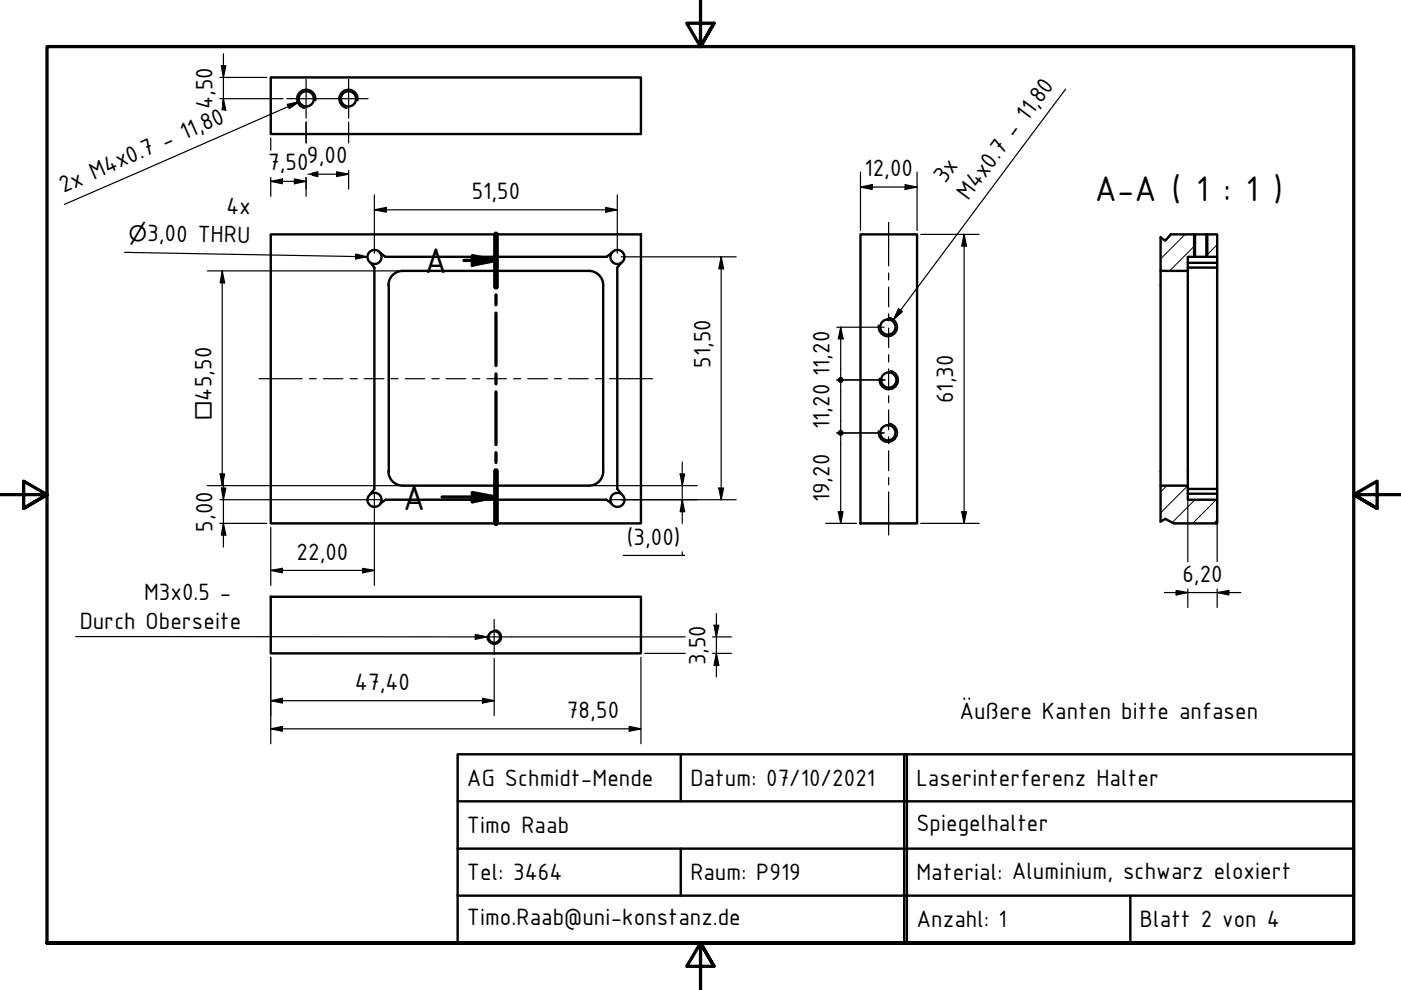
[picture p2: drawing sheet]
<svg xmlns="http://www.w3.org/2000/svg" width="297mm" height="210mm" viewBox="0 0 297 210" stroke-linecap="round" stroke-linejoin="round" font-family="sans-serif">
<!-- layer: Hatch (ISO) -->
<path d="M246.1 50.4h.1M251.3 49.7l-5.2 5.2M253.4 52l-5.4 5.4M255.8 49.7h.1M258.1 51.9l-2.3 2.3M247.4 103l-1.3 1.3M251.8 103l-5.7 5.7M253.4 106l-4.9 4.8M257.9 106l-5 5M258.1 110.2l-.7 .8" fill="none" stroke="#000" stroke-width=".21"/>
<!-- layer: Visible (ISO) -->
<g fill="none" stroke="#000" stroke-width=".51">
<path d="M57.4 16.4h78.5v12h-78.5zM57.4 49.7h78.5v61.3h-78.5zM78.6 55.7l.8 1v47l-.8 1M80.7 53.7l1 .8h46.9l1-.8M131.7 55.7l-.8 1v47l.8 1M182.4 49.7h12v61.3h-12zM246.1 57.4v45.6M248.2 49.7h5.2M251.8 55.7h6.3v1h-6.3M251.8 57.4v45.6M253.4 54.5h2.4M255.8 49.7h2.3v4.8h-2.3z"/>
<path d="M255.8 49.7h-2.4v4.8h-1.6v2.9h-5.7v-7.1M258.1 54.5v1.2M258.1 56.7v47M82.4 60.5a3 3 0 0 1 3-3.1h39.5a3 3 0 0 1 3 3.1v39.5a3 3 0 0 1-3 3h-39.5a3 3 0 0 1-3-3M82.4 60.5v39.5M80.7 106.7l1-.7h46.9l1 .7M246.1 110.6v-7.6h5.7v3h6.3v4.8M248.9 111h9M251.8 103.7h6.3v1h-6.3M258.1 104.7v1.3M57.4 126.5h78.5v12h-78.5z"/>
<circle cx="64.9" cy="21" r="1.62"/>
<circle cx="73.9" cy="21" r="1.62"/>
<circle cx="79.4" cy="54.5" r="1.49"/>
<circle cx="130.9" cy="54.5" r="1.49"/>
<circle cx="188.2" cy="69.3" r="1.62"/>
<circle cx="188.2" cy="91.8" r="1.62"/>
<circle cx="188.4" cy="80.6" r="1.62"/>
<circle cx="79.4" cy="106" r="1.49"/>
<circle cx="130.9" cy="106" r="1.49"/>
<circle cx="104.8" cy="135.1" r="1.24"/>
</g>
<!-- layer: Visible Narrow (ISO) -->
<path d="M66.9 21.3a2 2 0 0 0-1.6-2.3 2 2 0 0 0-2.3 1.6 2 2 0 0 0 1.6 2.3M75.9 21.3a2 2 0 0 0-1.7-2.3 2 2 0 0 0-2.3 1.6 2 2 0 0 0 1.6 2.3M253.1 49.7v4.8M256 49.7v4.8M188.6 67.4a2 2 0 0 1 1.6 2.3 2 2 0 0 1-2.3 1.6 2 2 0 0 1-1.6-2.3M188.8 78.6a2 2 0 0 1 1.6 2.3 2 2 0 0 1-2.3 1.7 2 2 0 0 1-1.6-2.4M188.6 89.8a2 2 0 0 1 1.6 2.3 2 2 0 0 1-2.3 1.6 2 2 0 0 1-1.6-2.3M105.1 133.6a1.49 1.49 0 0 1 1.2 1.7 1.49 1.49 0 0 1-1.8 1.2 1.49 1.49 0 0 1-1.2-1.7" fill="none" stroke="#000" stroke-width=".38"/>
<!-- layer: Break Line (ISO) -->
<path d="M248.2 49.7l-1.1 1.3-1-.7M246.1 110.6l1-.6 1.8 1M258.1 110.8l-.2 .2" fill="none" stroke="#000" stroke-width=".51"/>
<!-- layer: Section Line (ISO) -->
<path d="M98.4 55.2h6.8M100.1 54.2l5.1 1-5.1 1zM105.2 49.7v11.1M105.2 62.5v2.1M105.2 66.4v11.1M105.2 79.3v2.1M105.2 83.1v11.2M105.2 96v2.1M105.2 99.9v11.1M93.7 105.4h11.5M100.1 104.4l5.1 1-5.1 1z" fill="none" stroke="#000" stroke-width=".7"/>
<path d="M105.2 49.7v11.1M105.2 99.9v11.1" fill="none" stroke="#000" stroke-width="1.2"/>
<g fill="#000">
<path d="M100.1 54.2l5.1 1-5.1 1z" fill-rule="evenodd"/>
<path d="M100.1 104.4l5.1 1-5.1 1z" fill-rule="evenodd"/>
</g>
<!-- layer: Border (ISO) -->
<path d="M148.5 -.1v10l-2.9-5h5.8l-2.9 5 2.9-5M0 104.9h10l-5-2.9v5.8l5-2.9-5 2.9M297 104.9h-10l5-2.9v5.8l-5-2.9 5 2.9M10 199.9v-190h277v190h-277h277M151.4 204.9l-2.9-5 2.9 5h-5.8l2.9-5v10" fill="none" stroke="#000" stroke-width=".7"/>
<!-- layer: Title (ISO) -->
<path d="M97 159.9h190v40h-190zM144.3 159.9v10M191.7 159.9v40M192.3 159.9v40M97 179.9h190M97 169.9h190M144.3 179.9v10M97 189.9h190M239.6 189.9v10" fill="none" stroke="#000" stroke-width=".51"/>
<!-- layer: Dimension (ISO) -->
<g fill="none" stroke="#000" stroke-width=".25">
<path d="M46.6 16.4h10M46.9 13.9h1l-.5 2.5zM47.4 11.4v9.5l.5 2.5h-.1M46.6 20.9h13.4M47.2 22.1l.2-1.2v1.7M57.4 38.5l2.5-.6v1.1zM57.4 29.2v2.6M57.4 37.6v4M57.4 38.5h7.5M62.4 37.9l2.5 .6-2.5 .5zM64.9 25.9v4.4M64.9 37.6v4"/>
<path d="M66.2 36.7l1.2-.3v1l-1.2-.2M66.2 36.9h7.7M71.4 36.4l2.5 .5-2.5 .5zM73.9 25.9v4.4M73.9 36.1v4M182.4 39.7l2.5-.5v1zM182.4 39.7h12M182.4 36.5v12.4M191.9 39.2l2.5 .5-2.5 .5zM194.4 36.5v12.4M43.9 57.4h40.7M47.1 57.4l.5 2.6h-.9z"/>
<path d="M47.1 57.4v45.6M79.4 44.5l2.5-.5v1zM79.4 44.5h51.5M79.4 41.3v12.4M128.4 44l2.5 .5-2.5 .5zM130.9 41.3v12.4M131.7 54.5h24.4M152.9 54.5l.5 2.5h-1zM152.9 54.5v51.5M195.2 49.7h12.4M204.4 49.7l.5 2.5h-1zM204.4 49.7v61.3"/>
<path d="M177.4 69.4h10.1M178.2 69.4l.6 2.5h-1.1zM178.2 69.4v10.5M144.7 98v13M177.4 91.8h10.1M177.4 80.6h10.2M178.2 81.2v10M178.2 92.4v18.6M43.9 103h40.7M46.6 111h10M46.6 106h34.3M46.7 100.5h.9l-.5 2.5z"/>
<path d="M46.9 103.5h1l-.5 2.5zM47.4 111l.5 2.4h-1zM47.4 100.9v15.1M57.4 111.8v12.3M79.4 104.5v19.6M125.7 103h22.1M129.4 106h26.7M144.2 100.5h1l-.5 2.5zM144.7 106l.5 2.5h-1zM144.7 117v.8h.4h-13M152.4 103.5h1l-.5 2.5zM175.1 111h6.5"/>
<path d="M177.7 108.5h1.1l-.6 2.5zM195.2 111h12.4M203.9 108.5h1l-.5 2.5zM251.8 100.7v18.4M258.1 104.5v14.6M57.4 120.9l2.5-.4v.9zM57.4 139.4v18.3M57.4 120.9h22M76.9 120.5l2.5 .4-2.5 .5zM104.8 139.6v12.1M108.5 135h36.8M135.9 139.4v18.3"/>
<path d="M136.7 138.5h8.6M151.1 138.5h4M151.1 135h4M151.4 132.6h1l-.5 2.4zM151.9 138.5l.5 2.6h-1zM151.9 130.1v13.4M246.9 125.6h16.2M249.4 125.2l2.4 .4-2.4 .5zM251.8 124.9v3.9M258.1 125.6l2.4-.4v.9zM258.1 124.9v3.9M57.4 154.5l2.5-.5v1z"/>
<path d="M57.4 148.6l2.5-.5v1zM57.4 154.5h78.5M57.4 148.6h47.4M102.3 148.1l2.5 .5-2.5 .5zM133.4 154l2.5 .5-2.5 .5z"/>
</g>
<g fill="#000">
<path d="M46.9 13.9h1l-.5 2.5z" fill-rule="evenodd"/>
<path d="M47.4 20.9l.5 2.5h-1z" fill-rule="evenodd"/>
<path d="M57.4 38.5l2.5-.6v1.1z" fill-rule="evenodd"/>
<path d="M62.4 37.9l2.5 .6-2.5 .5z" fill-rule="evenodd"/>
<path d="M64.9 36.9l2.5-.5v1z" fill-rule="evenodd"/>
<path d="M71.4 36.4l2.5 .5-2.5 .5z" fill-rule="evenodd"/>
<path d="M182.4 39.7l2.5-.5v1z" fill-rule="evenodd"/>
<path d="M47.1 57.4l.5 2.6h-.9z" fill-rule="evenodd"/>
<path d="M79.4 44.5l2.5-.5v1z" fill-rule="evenodd"/>
<path d="M128.4 44l2.5 .5-2.5 .5z" fill-rule="evenodd"/>
<path d="M152.9 54.5l.5 2.5h-1z" fill-rule="evenodd"/>
<path d="M191.9 39.2l2.5 .5-2.5 .5z" fill-rule="evenodd"/>
<path d="M204.4 49.7l.5 2.5h-1z" fill-rule="evenodd"/>
<path d="M178.2 69.4l.6 2.5h-1.1z" fill-rule="evenodd"/>
<path d="M46.7 100.5h.9l-.5 2.5z" fill-rule="evenodd"/>
<path d="M46.9 103.5h1l-.5 2.5z" fill-rule="evenodd"/>
<path d="M47.4 111l.5 2.4h-1z" fill-rule="evenodd"/>
<path d="M144.2 100.5h1l-.5 2.5z" fill-rule="evenodd"/>
<path d="M144.7 106l.5 2.5h-1z" fill-rule="evenodd"/>
<path d="M152.4 103.5h1l-.5 2.5z" fill-rule="evenodd"/>
<path d="M177.7 108.5h1.1l-.6 2.5z" fill-rule="evenodd"/>
<path d="M203.9 108.5h1l-.5 2.5z" fill-rule="evenodd"/>
<path d="M57.4 120.9l2.5-.4v.9z" fill-rule="evenodd"/>
<path d="M76.9 120.5l2.5 .4-2.5 .5z" fill-rule="evenodd"/>
<path d="M151.4 132.6h1l-.5 2.4z" fill-rule="evenodd"/>
<path d="M249.4 125.2l2.4 .4-2.4 .5z" fill-rule="evenodd"/>
<path d="M258.1 125.6l2.4-.4v.9z" fill-rule="evenodd"/>
<path d="M57.4 154.5l2.5-.5v1z" fill-rule="evenodd"/>
<path d="M57.4 148.6l2.5-.5v1z" fill-rule="evenodd"/>
<path d="M102.3 148.1l2.5 .5-2.5 .5z" fill-rule="evenodd"/>
<path d="M133.4 154l2.5 .5-2.5 .5z" fill-rule="evenodd"/>
<path d="M151.9 138.5l.5 2.6h-1z" fill-rule="evenodd"/>
<circle cx="178.2" cy="91.8" r=".63"/>
<circle cx="178.2" cy="80.6" r=".63"/>
<circle cx="178.3" cy="91.7" r=".62"/>
</g>
<!-- layer: Symbol (ISO) -->
<path d="M225.9 18.9l-36.5 48.9M60.9 22.1l2.5-.5-2.1 1.4zM63.4 21.6l-49.7 21.7M26.4 53.5l51.5 1M75.4 53.9l2.5 .6-2.5 .4zM190.5 65.4l.8 .7-1.9 1.7zM16.1 135h87.2M100.8 134.5l2.5 .5-2.5 .5z" fill="none" stroke="#000" stroke-width=".25"/>
<g fill="#000">
<path d="M60.9 22.1l2.5-.5-2.1 1.4z" fill-rule="evenodd"/>
<path d="M75.4 53.9l2.5 .6-2.5 .4z" fill-rule="evenodd"/>
<path d="M190.5 65.4l.8 .7-1.9 1.7z" fill-rule="evenodd"/>
<path d="M100.8 134.5l2.5 .5-2.5 .5z" fill-rule="evenodd"/>
</g>
<!-- layer: Centerline (ISO) -->
<g fill="none" stroke="#000" stroke-width=".25">
<path d="M60.8 20.9h17.2M188.4 47.2v9.2M188.4 57.9v1.4M188.4 60.9v4.2M188.4 66.5v1.5M188.4 69.6v4.1M188.4 75.2v1.5M188.4 78.2v4.2M54.9 80.3h9.2M65.6 80.3h1.5M68.6 80.3h4.1M74.2 80.3h1.6"/>
<path d="M77.2 80.3h4.2M82.9 80.3h1.5M85.9 80.3h4.1M91.6 80.3h1.5M94.6 80.3h4.1M100.2 80.3h1.5M103.3 80.3h4.1M108.9 80.3h1.5M111.9 80.3h4.2M117.5 80.3h1.6M120.6 80.3h4.1M126.2 80.3h1.6"/>
<path d="M129.2 80.3h9.2M188.4 83.9v1.5M188.4 86.9v4.2M188.4 92.6v1.5M188.4 95.6v4.2M188.4 101.3v1.5M188.4 104.3v9.1"/>
</g>
<!-- layer: Center Mark (ISO) -->
<path d="M64.9 16.8v8.3M73.9 16.8v8.3M101.1 135h7.4M104.8 131.4v7.4" fill="none" stroke="#000" stroke-width=".25"/>
<g font-size="8.1">
<text x="232.1" y="42.6">A-A ( 1 : 1 )</text>
<text x="90.1" y="57.9">A</text>
<text x="85.5" y="108">A</text>
</g>
<g font-size="5.4">
<text x="45.1" y="23.1" transform="rotate(-90 45.1 23.1)">4,50</text>
<text x="65.1" y="34.6">9,00</text>
<text x="13.5" y="40.9" transform="rotate(-24 13.5 40.9)">2x M4x0.7 - 11,80</text>
<text x="56.8" y="36.1">7,50</text>
<text x="183.3" y="37.4">12,00</text>
<text x="200.4" y="39" transform="rotate(-53 200.4 39)">3x</text>
<text x="47.9" y="45.3" transform="rotate(1 47.9 45.3)">4x</text>
<text x="100" y="42.1">51,50</text>
<text x="205.3" y="42.7" transform="rotate(-53 205.3 42.7)">M4x0.7 - 11,80</text>
<text x="31.2" y="51.1" transform="rotate(1 31.2 51.1)">3,00 THRU</text>
<text x="150.6" y="77.9" transform="rotate(-90 150.6 77.9)">51,50</text>
<text x="175.9" y="79.8" transform="rotate(-90 175.9 79.8)">11,20</text>
<text x="44.8" y="84.9" transform="rotate(-90 44.8 84.9)">45,50</text>
<text x="202.1" y="85.5" transform="rotate(-90 202.1 85.5)">61,30</text>
<text x="175.9" y="91" transform="rotate(-90 175.9 91)">11,20</text>
<text x="175.9" y="106.5" transform="rotate(-90 175.9 106.5)">19,20</text>
<text x="45.1" y="112.7" transform="rotate(-90 45.1 112.7)">5,00</text>
<text x="62.9" y="118.7">22,00</text>
<text x="132.9" y="115.5">(3,00)</text>
<text x="250.7" y="123.4">6,20</text>
<text x="30.5" y="127.2">M3x0.5 -</text>
<text x="16.9" y="133.4">Durch Oberseite</text>
<text x="149.6" y="141.1" transform="rotate(-90 149.6 141.1)">3,50</text>
<text x="75.2" y="146.3">47,40</text>
<text x="120.2" y="152.2">78,50</text>
<text x="203.5" y="152.5">Äußere Kanten bitte anfasen</text>
<text x="99" y="166.7">AG Schmidt-Mende</text>
<text x="146.4" y="166.7">Datum: 07/10/2021</text>
<text x="194.3" y="166.7">Laserinterferenz Halter</text>
<text x="99" y="176.6">Timo Raab</text>
<text x="194.3" y="176.1">Spiegelhalter</text>
<text x="99" y="186.7">Tel: 3464</text>
<text x="146.4" y="186.7">Raum: P919</text>
<text x="194.3" y="186.7">Material: Aluminium, schwarz eloxiert</text>
<text x="99" y="196.1">Timo.Raab@uni-konstanz.de</text>
<text x="194.3" y="196.6">Anzahl: 1</text>
<text x="241.7" y="196.6">Blatt 2 von 4</text>
</g>
<g font-size="4.6">
<text x="27.2" y="51" transform="rotate(1 27.2 51)">⌀</text>
<text x="44.8" y="89" transform="rotate(-90 44.8 89)">□</text>
</g>
</svg>
